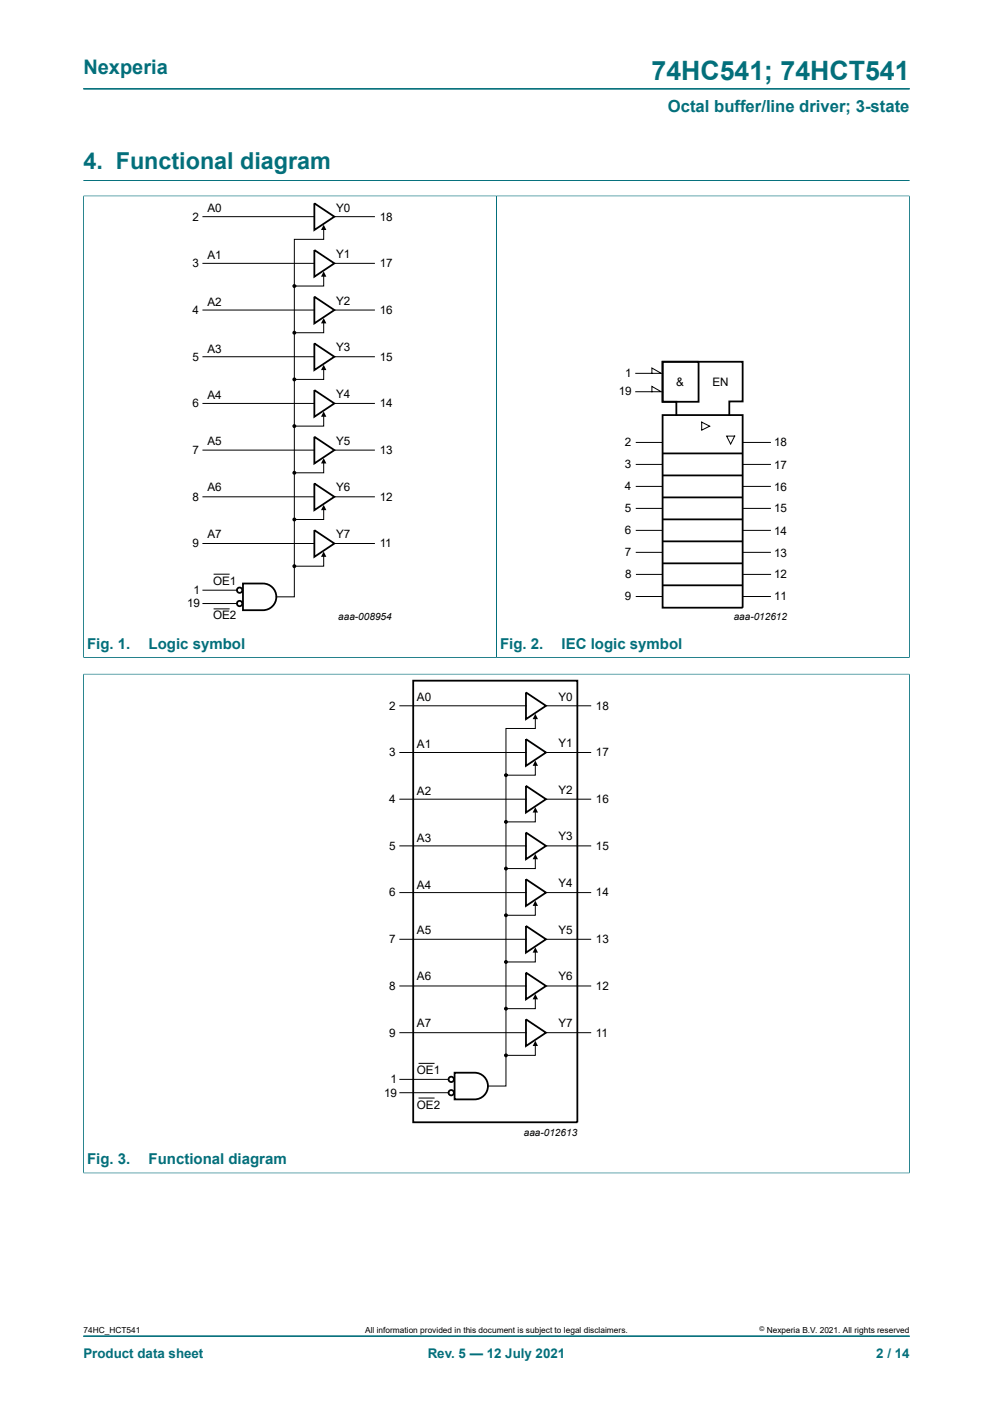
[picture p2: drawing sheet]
<svg xmlns="http://www.w3.org/2000/svg" width="210mm" height="297mm" viewBox="0 0 210 297" stroke-linecap="round" stroke-linejoin="round" font-family="sans-serif">
<path d="M17.6 18.8h174.8M17.6 38.2h174.8M17.6 41.5h174.8M17.6 41.4v97.7M105 41.5v97.6M192.4 41.4v97.7M17.6 139.1h174.8M17.6 142.6h174.8M17.6 142.5v105.7M192.4 142.5v105.7M17.6 248.1h174.8M17.6 282.6h174.8" fill="none" stroke="#036f7b" stroke-width=".21"/>
<g fill="none" stroke="#000" stroke-width=".21">
<path d="M42.9 45.8h23.6M42.9 55.7h23.6M68.5 48.2v2.4h-6.3v75.7h-3.8M68.5 58.1v2.4h-6.3M70.7 45.8h8.5M70.7 55.7h8.5M42.9 65.6h23.6M42.9 75.5h23.6M68.5 77.9v2.4h-6.3M68.5 68v2.4h-6.3M70.7 65.6h8.5M70.7 75.5h8.5"/>
<path d="M134.4 79h5.4l-1.9-1.2v1.2M42.9 85.3h23.6M42.9 95.2h23.6M68.5 97.6v2.4h-6.3M68.5 87.7v2.4h-6.3M70.7 85.3h8.5M70.7 95.2h8.5M134.4 82.9h5.4l-1.9-1.2v1.2M134.4 93.6h5.7M134.4 98.2h5.7M148.4 89.3l1.7 .8-1.7 .9zM153.7 92.3h1.7l-.9 1.6z"/>
<path d="M157.1 93.6h5.9M157.1 98.2h5.9M42.9 105.1h23.6M42.9 115h23.6M68.5 117.4v2.4h-6.3M68.5 107.5v2.4h-6.3M70.7 105.1h8.5M70.7 115h8.5M134.4 102.9h5.7M134.4 107.5h5.7M134.4 112.2h5.7M134.4 116.8h5.7"/>
<path d="M157.1 102.9h5.9M157.1 107.5h5.9M157.1 112.2h5.9M157.1 116.8h5.9M42.9 124.8h7.2M42.9 127.7h7.2M45.2 121.5h3.4M45.2 128.8h3.4M134.4 126.2h5.7M134.5 121.5h5.6M157.1 126.2h5.9M157.1 121.5h6"/>
<path d="M84.6 149.3h26.6M84.6 159.2h26.6M113.2 151.7v2.4h-6.2v75.6h-3.8M115.5 149.3h9.4M115.5 159.2h9.4M84.6 169.1h26.6M84.6 178.9h26.6M113.2 171.5v2.4h-6.2M113.2 161.6v2.4h-6.2M115.5 169.1h9.4M115.5 178.9h9.4M84.6 188.8h26.6"/>
<path d="M84.6 198.7h26.6M113.2 191.2v2.4h-6.2M113.2 181.3v2.4h-6.2M115.5 188.8h9.4M115.5 198.7h9.4M84.6 208.6h26.6M84.6 218.5h26.6M113.2 211v2.4h-6.2M113.2 201.1v2.4h-6.2M115.5 208.6h9.4M115.5 218.5h9.4M84.6 228.3h10.3"/>
<path d="M84.6 231.2h10.3M88.5 224.9h3.4M88.5 232.3h3.4M113.2 220.8v2.4h-6.2"/>
</g>
<g fill="none" stroke="#000" stroke-width=".38">
<path d="M66.5 43l4.2 2.8-4.2 2.9zM66.5 52.9l4.2 2.8-4.2 2.8zM66.5 62.8l4.2 2.8-4.2 2.8zM66.5 72.6l4.2 2.9-4.2 2.8zM140.1 76.5h7.6v8.5h-7.6zM66.5 82.5l4.2 2.8-4.2 2.9zM66.5 92.4l4.2 2.8-4.2 2.8zM140.1 87.8h17v40.8h-17zM140.1 95.9h17M143 87.8v-2.8h-2.9v-8.5h17v8.4h-2.9v2.9M66.5 102.3l4.2 2.8-4.2 2.8zM66.5 112.1l4.2 2.9-4.2 2.8z"/>
<path d="M140.1 100.6h17M140.1 105.2h17M140.1 109.9h17M140.1 114.5h17M140.1 119.2h17M51.4 123.4h4.2a2.82 2.82 0 0 1 2.8 2.9 2.82 2.82 0 0 1-2.8 2.8h-4.2zM140.1 123.8h17M87.4 144h34.7v93.4h-34.7zM111.2 146.5l4.3 2.8-4.3 2.8zM111.2 156.4l4.3 2.8-4.3 2.8zM111.2 166.2l4.3 2.9-4.3 2.8zM111.2 176.1l4.3 2.8-4.3 2.9z"/>
<path d="M111.2 186l4.3 2.8-4.3 2.8zM111.2 195.9l4.3 2.8-4.3 2.8zM111.2 205.8l4.3 2.8-4.3 2.8zM111.2 215.6l4.3 2.9-4.3 2.8zM96.1 226.9h4.3a2.82 2.82 0 0 1 2.8 2.8 2.82 2.82 0 0 1-2.8 2.9h-4.3z"/>
<circle cx="50.7" cy="127.7" r=".56"/>
<circle cx="50.7" cy="124.8" r=".56"/>
<circle cx="95.4" cy="231.2" r=".56"/>
<circle cx="95.4" cy="228.3" r=".56"/>
</g>
<g fill="#000">
<path d="M68.5 47.5l.5 1.2h-1.1zM68.5 57.4l.5 1.1h-1.1zM68.5 77.2l.5 1.1h-1.1zM68.5 67.3l.5 1.1h-1.1zM68.5 96.9l.5 1.1h-1.1zM68.5 87l.5 1.2h-1.1zM68.5 116.7l.5 1.1h-1.1zM68.5 106.8l.5 1.1h-1.1zM113.2 151l.6 1.1h-1.2zM113.2 170.8l.6 1.1h-1.2zM113.2 160.9l.6 1.1h-1.2zM113.2 190.5l.6 1.1h-1.2z"/>
<path d="M113.2 180.6l.6 1.2h-1.2zM113.2 210.3l.6 1.1h-1.2zM113.2 200.4l.6 1.1h-1.2zM113.2 220.1l.6 1.2h-1.2z"/>
<circle cx="62.2" cy="70.4" r=".28"/>
<circle cx="62.2" cy="60.5" r=".28"/>
<circle cx="62.2" cy="80.3" r=".28"/>
<circle cx="62.2" cy="90.1" r=".28"/>
<circle cx="62.2" cy="119.8" r=".28"/>
<circle cx="62.2" cy="100" r=".28"/>
<circle cx="62.2" cy="109.9" r=".28"/>
<circle cx="107" cy="164" r=".28"/>
<circle cx="107" cy="173.9" r=".28"/>
<circle cx="107" cy="183.7" r=".28"/>
<circle cx="107" cy="193.6" r=".28"/>
<circle cx="107" cy="213.4" r=".28"/>
<circle cx="107" cy="203.5" r=".28"/>
<circle cx="107" cy="223.2" r=".28"/>
</g>
<g fill="none" stroke="#000" stroke-width=".25">
<circle cx="62.2" cy="70.4" r=".28"/>
<circle cx="62.2" cy="60.5" r=".28"/>
<circle cx="62.2" cy="80.3" r=".28"/>
<circle cx="62.2" cy="90.1" r=".28"/>
<circle cx="62.2" cy="119.8" r=".28"/>
<circle cx="62.2" cy="100" r=".28"/>
<circle cx="62.2" cy="109.9" r=".28"/>
<circle cx="107" cy="164" r=".28"/>
<circle cx="107" cy="173.9" r=".28"/>
<circle cx="107" cy="183.7" r=".28"/>
<circle cx="107" cy="193.6" r=".28"/>
<circle cx="107" cy="213.4" r=".28"/>
<circle cx="107" cy="203.5" r=".28"/>
<circle cx="107" cy="223.2" r=".28"/>
</g>
<text font-size="5.6" fill="#036f7b" x="137.8" y="16.8">74HC541; 74HCT541</text>
<text font-size="4.9" fill="#036f7b" x="17.6" y="35.9">4. Functional diagram</text>
<text font-size="4.2" fill="#036f7b" x="17.6" y="15.6">Nexperia</text>
<text font-size="3.5" fill="#036f7b" x="141.2" y="23.7">Octal buffer/line driver; 3-state</text>
<g font-size="3.2" fill="#036f7b">
<text x="18.4" y="137.2">Fig. 1.</text>
<text x="31.4" y="137.2">Logic symbol</text>
<text x="105.8" y="137.2">Fig. 2.</text>
<text x="118.8" y="137.2">IEC logic symbol</text>
<text x="18.4" y="246.3">Fig. 3.</text>
<text x="31.4" y="246.3">Functional diagram</text>
</g>
<g font-size="2.8" fill="#036f7b">
<text x="17.6" y="287.2">Product data sheet</text>
<text x="90.4" y="287.2">Rev. 5 — 12 July 2021</text>
<text x="185.3" y="287.2">2 / 14</text>
</g>
<g font-size="2.5">
<text x="40.7" y="46.6">2</text>
<text x="43.9" y="44.9">A0</text>
<text x="71.1" y="44.9">Y0</text>
<text x="80.3" y="46.6">18</text>
<text x="40.7" y="56.6">3</text>
<text x="43.9" y="54.8">A1</text>
<text x="71.1" y="54.5">Y1</text>
<text x="80.3" y="56.6">17</text>
<text x="43.9" y="64.7">A2</text>
<text x="71.1" y="64.4">Y2</text>
<text x="40.7" y="66.4">4</text>
<text x="80.3" y="66.4">16</text>
<text x="40.7" y="76.3">5</text>
<text x="43.9" y="74.6">A3</text>
<text x="71.1" y="74.3">Y3</text>
<text x="80.3" y="76.3">15</text>
<text x="130.9" y="83.5">19</text>
<text x="132.2" y="79.7">1</text>
<text x="143" y="81.6">&amp;</text>
<text x="150.6" y="81.6">EN</text>
<text x="40.7" y="86.1">6</text>
<text x="43.9" y="84.5">A4</text>
<text x="71.1" y="84.2">Y4</text>
<text x="80.3" y="86.1">14</text>
<text x="43.9" y="94.1">A5</text>
<text x="71.1" y="94.1">Y5</text>
<text x="132.2" y="94.3">2</text>
<text x="163.7" y="94.3">18</text>
<text x="40.7" y="96">7</text>
<text x="80.3" y="96">13</text>
<text x="132.2" y="99.1">3</text>
<text x="163.7" y="99.2">17</text>
<text x="40.7" y="105.9">8</text>
<text x="43.9" y="103.9">A6</text>
<text x="71.1" y="103.9">Y6</text>
<text x="80.3" y="105.9">12</text>
<text x="132.2" y="103.7">4</text>
<text x="163.7" y="103.8">16</text>
<text x="43.9" y="113.8">A7</text>
<text x="71.1" y="113.8">Y7</text>
<text x="132.2" y="108.2">5</text>
<text x="132.2" y="113">6</text>
<text x="163.7" y="113.1">14</text>
<text x="163.7" y="108.3">15</text>
<text x="40.7" y="115.8">9</text>
<text x="80.3" y="115.8">11</text>
<text x="132.2" y="117.6">7</text>
<text x="163.7" y="117.8">13</text>
<text x="40.9" y="125.6">1</text>
<text x="45.1" y="123.7">OE1</text>
<text x="132.2" y="122.3">8</text>
<text x="163.7" y="122.3">12</text>
<text x="39.6" y="128.5">19</text>
<text x="45.1" y="131">OE2</text>
<text x="132.2" y="126.8">9</text>
<text x="163.7" y="127">11</text>
<text x="88.2" y="148.4">A0</text>
<text x="118.1" y="148.4">Y0</text>
<text x="82.3" y="150.1">2</text>
<text x="126" y="150.1">18</text>
<text x="82.3" y="160">3</text>
<text x="88.2" y="158.3">A1</text>
<text x="118.1" y="158">Y1</text>
<text x="126" y="160">17</text>
<text x="118.1" y="167.9">Y2</text>
<text x="82.3" y="169.9">4</text>
<text x="88.2" y="168.2">A2</text>
<text x="126" y="169.9">16</text>
<text x="82.3" y="179.8">5</text>
<text x="88.2" y="178">A3</text>
<text x="118.1" y="177.8">Y3</text>
<text x="126" y="179.8">15</text>
<text x="82.3" y="189.6">6</text>
<text x="88.2" y="188">A4</text>
<text x="118.1" y="187.6">Y4</text>
<text x="126" y="189.6">14</text>
<text x="88.2" y="197.5">A5</text>
<text x="118.1" y="197.5">Y5</text>
<text x="82.3" y="199.5">7</text>
<text x="126" y="199.5">13</text>
<text x="82.3" y="209.4">8</text>
<text x="88.2" y="207.4">A6</text>
<text x="118.1" y="207.4">Y6</text>
<text x="126" y="209.4">12</text>
<text x="82.3" y="219.3">9</text>
<text x="88.2" y="217.3">A7</text>
<text x="118.1" y="217.3">Y7</text>
<text x="126" y="219.3">11</text>
<text x="88.2" y="227.1">OE1</text>
<text x="81.2" y="232">19</text>
<text x="82.6" y="229.2">1</text>
<text x="88.2" y="234.5">OE2</text>
</g>
<g font-size="2.1">
<text x="71.5" y="131.2">aaa-008954</text>
<text x="155.2" y="131.2">aaa-012612</text>
<text x="110.8" y="240.2">aaa-012613</text>
</g>
<g font-size="1.8">
<text x="17.6" y="282">74HC_HCT541</text>
<text x="77.2" y="282">All information provided in this document is subject to legal disclaimers.</text>
<text x="162.2" y="282">Nexperia B.V. 2021. All rights reserved</text>
</g>
<text font-size="1.4" x="160.6" y="281.6">©</text>
</svg>
